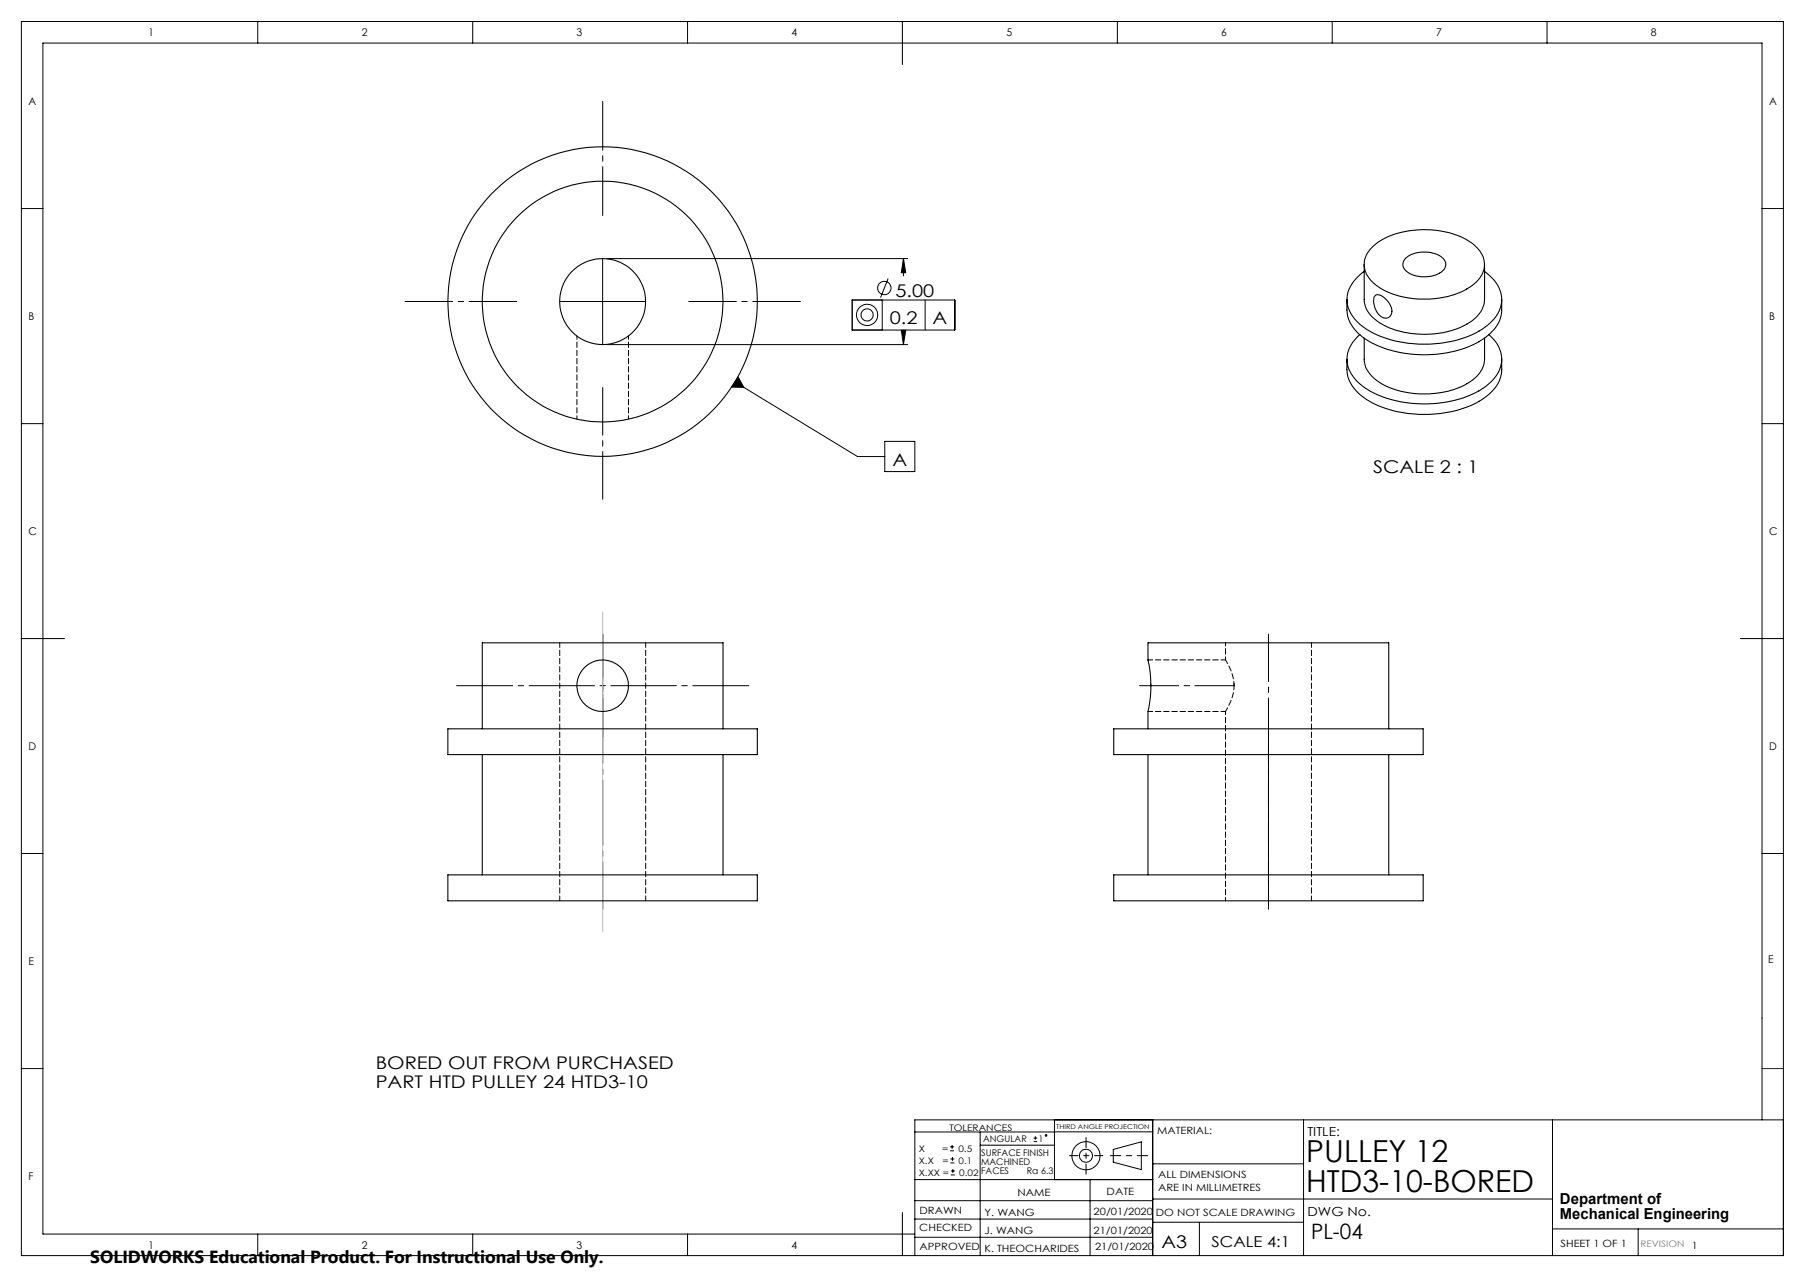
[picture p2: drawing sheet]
<svg xmlns="http://www.w3.org/2000/svg" width="420mm" height="297mm" viewBox="0 0 420 297" stroke-linecap="round" stroke-linejoin="round" font-family="sans-serif">
<g fill="none" stroke="#000" stroke-width=".23">
<path d="M5 5h410v287h-410zM60 5v5M110 5v5M160 5v5M210 5v10M260 5v5M310 5v5M360 5v5M5 48.5h5M410 48.5h5M130.2 70.1h20M140.2 60.1v20"/>
<path d="M141.2 60.1h70M198.3 69.8h23.8v7h-23.8zM205.3 69.8v7M206.7 64.8l-1.8 4.4M209.7 76.8h1l-.5 3.3zM210.2 60.1v4.1M210.2 76.8v3.3M210.2 60.1l.5 3.3h-1zM215.3 69.8v7M5 98.5h5M141.2 80.1h70M171 88.8l28.5 17.4h6.4"/>
<path d="M171.7 87.6l1.4 2.5-2.8-.1zM410 98.5h5M205.9 102.7h7v7h-7zM5 148.5h10M405 148.5h10M5 198.5h5M410 198.5h5M5 248.5h5M212.9 279.3h55.3M212.9 274.4h55.3M212.9 263.3h32.5M221.1 267.6h.9"/>
<path d="M221.1 266.7h.9M221.2 270.5h.9M221.2 269.6h.9M221.3 273.3h.9M221.3 272.3h.9M221.5 266.3v.9M221.6 269.1v.9M221.7 271.9v.9M228.1 263.3v28.7M228.1 266.3h17.3M240.5 265.5h.8M240.5 264.7h.8"/>
<path d="M240.9 264.3v.8M245.4 263.2h22.8M245.4 260.5v13.9M253.6 274.4v17.6M259 267.3l6.6-1.7v6.4l-6.6-1.7zM268.2 260.5v31.5M268.2 270.7h35.1M268.2 278.9h93M303.3 260.5v31.5M361.2 260.5v31.5M410 260.5v-250.5h-400v277h202.9M415 260.5h-202.1v31.5"/>
<path d="M60 287v5M110 287v5M160 287v5M210 282v10M212.9 287.8h55.3M212.9 283.5h55.3M268.2 284.3h35.1M279.1 284.3v7.7M361.2 285.8h53.8M381.2 285.8v6.2"/>
<circle cx="201.8" cy="73.3" r="2.47"/>
<circle cx="201.8" cy="73.2" r="1.4"/>
<circle cx="205.8" cy="67" r="1.55"/>
<circle cx="243.4" cy="264.1" r=".21"/>
<circle cx="252.7" cy="268.8" r="1.52"/>
<circle cx="252.7" cy="268.8" r="3.3"/>
</g>
<path d="M267.1 268.8h-8.8" fill="none" stroke="#000" stroke-width=".23" stroke-dasharray="15.2 1.3 1.3 1.3" stroke-dashoffset="12.8"/>
<path d="M252.7 264.6v8.5" fill="none" stroke="#000" stroke-width=".23" stroke-dasharray="15.2 1.3 1.3 1.3" stroke-dashoffset="12.9"/>
<path d="M248.9 268.8h7.7" fill="none" stroke="#000" stroke-width=".23" stroke-dasharray="15.2 1.3 1.3 1.3" stroke-dashoffset="13.3"/>
<path d="M410 248.5h5" fill="none" stroke="#00f" stroke-width=".23"/>
<path d="M140.2 171.5v-24" fill="none" stroke="#000" stroke-width=".23" stroke-dasharray="15.2 1.3 1.3 1.3" stroke-dashoffset="5.1"/>
<path d="M140.2 147.5v64M295.2 147.5v64" fill="none" stroke="#000" stroke-width=".23" stroke-dasharray="15.2 1.3 1.3 1.3" stroke-dashoffset="4.2"/>
<path d="M174.2 159.5h-68" fill="none" stroke="#000" stroke-width=".23" stroke-dasharray="15.2 1.3 1.3 1.3" stroke-dashoffset="2.2"/>
<path d="M140.2 50.1v-26.5" fill="none" stroke="#000" stroke-width=".23" stroke-dasharray="15.2 1.3 1.3 1.3" stroke-dashoffset="3.9"/>
<path d="M120.2 70.1h-26M160.2 70.1h26M140.2 90.1v26" fill="none" stroke="#000" stroke-width=".23" stroke-dasharray="15.2 1.3 1.3 1.3" stroke-dashoffset="4.1"/>
<path d="M295.2 205.5v-32" fill="none" stroke="#000" stroke-width=".23" stroke-dasharray="15.2 1.3 1.3 1.3" stroke-dashoffset="1.1"/>
<path d="M265.2 159.5h22" fill="none" stroke="#000" stroke-width=".23" stroke-dasharray="15.2 1.3 1.3 1.3" stroke-dashoffset="6.1"/>
<path d="M140.2 142.3v74.4" fill="none" stroke="#c0c0c0" stroke-width=".23"/>
<g fill="#000">
<path d="M171.7 87.6l1.4 2.5-2.8-.1z"/>
<path d="M210.2 60.1l.5 3.3h-1zM209.7 76.8h1l-.5 3.3z"/>
</g>
<g fill="none" stroke="#000" stroke-width=".25">
<path d="M319.4 57.3a18 18 0 0 1 12.7-3.9 16.4 16.4 0 0 1 11.9 4.6 5.4 5.4 0 0 1-1.2 8.2 20.3 20.3 0 0 1-15.4 3 13 13 0 0 1-9.3-5.2 5.2 5.2 0 0 1 1.3-6.7zM327.2 60a7.3 7.3 0 0 1 8.6 .1 2.07 2.07 0 0 1-.8 3.4 7.2 7.2 0 0 1-8.1-.7 1.9 1.9 0 0 1 .3-2.8zM313.4 69.7v2.4a8.8 8.8 0 0 0 4.7 7 28 28 0 0 0 22.7 1.9 13 13 0 0 0 8.2-6.7l.4-1.5v-3.1M316.4 77.8a6.9 6.9 0 0 0-2.4 8.5 13.3 13.3 0 0 0 8.1 6.1 28.5 28.5 0 0 0 22-1.5 9.2 9.2 0 0 0 5.3-7.1 7.5 7.5 0 0 0-2.9-6M317.4 61.5v8.2a7.4 7.4 0 0 0 4.8 6 21.8 21.8 0 0 0 19.6-.6 6.7 6.7 0 0 0 3.6-5.4v-8.2M317.4 63.1a7.7 7.7 0 0 0-3.7 8.3 11.7 11.7 0 0 0 6.9 6.6 28.4 28.4 0 0 0 23.5-1 9.1 9.1 0 0 0 5.3-7.1 8 8 0 0 0-4-6.8M317.4 78.6v4.9a7.1 7.1 0 0 0 4.3 5.9 22 22 0 0 0 19.6-.2 7 7 0 0 0 4.1-5.7v-4.9M320.1 68.6a3.3 3.3 0 0 1 3.2 2.1 2 2 0 0 1-.8 3.3 3.3 3.3 0 0 1-2.7-3.1l-.1-1.6zM313.4 83.5v2.5a8.8 8.8 0 0 0 4.7 7 28.2 28.2 0 0 0 22.7 1.9 13.6 13.6 0 0 0 8-6.2l.6-2v-3.2M267.1 153.5v-4h56v20M267.2 153.5a28.6 28.6 0 0 1 0 12M104.2 169.5h72v6h-72z"/>
<path d="M112.2 169.5v-20h56v20M112.2 175.5v28M168.2 175.5v28M259.2 169.5h72v6h-72zM267.1 165.5v4M267.1 175.5v28M323.1 175.5v28M104.2 203.5h72v6h-72zM259.2 203.5h72v6h-72z"/>
<circle cx="140.2" cy="70.1" r="10"/>
<circle cx="140.2" cy="70.1" r="36"/>
<circle cx="140.2" cy="70.1" r="28"/>
<circle cx="140.2" cy="159.5" r="6"/>
</g>
<path d="M130.2 149.5v60M285.2 153.5h-18M267.2 165.5h18M150.2 209.5v-60M305.2 209.5v-60" fill="none" stroke="#000" stroke-width=".23" stroke-dasharray="1.3 .6" stroke-dashoffset=".2"/>
<path d="M134.2 78.1v19.4M146.2 97.5v-19.4M285.2 149.5v4M285.2 165.5v44" fill="none" stroke="#000" stroke-width=".23" stroke-dasharray="1.3 .6" stroke-dashoffset=".5"/>
<path d="M267.8 159.1v.5M287.2 159.5l-.1-.6" fill="none" stroke="#000" stroke-width=".23" stroke-dasharray="1.3 .6"/>
<path d="M285.2 153.5a12.4 12.4 0 0 1 2 6M287.2 159.5a12.6 12.6 0 0 1-2 6" fill="none" stroke="#000" stroke-width=".23" stroke-dasharray="1.3 .6" stroke-dashoffset=".3"/>
<g font-size="7.1">
<text x="304" y="270.2">PULLEY 12</text>
<text x="304" y="277.2">HTD3-10-BORED</text>
</g>
<text font-size="4.9" x="305.1" y="288.2">PL-04</text>
<g font-size="4.1">
<text x="208.4" y="69.1">5.00</text>
<text x="207.1" y="75.4">0.2</text>
<text x="217" y="75.4">A</text>
<text x="207.7" y="108.4">A</text>
<text x="319.5" y="110">SCALE 2 : 1</text>
<text x="87.4" y="248.5">BORED OUT FROM PURCHASED</text>
<text x="87.4" y="253.1">PART HTD PULLEY 24 HTD3-10</text>
<text x="21" y="293.7">SOLIDWORKS Educational Product. For Instructional Use Only.</text>
<text x="270.2" y="290.1">A3</text>
</g>
<g font-size="3.5">
<text x="363" y="279.9">Department of</text>
<text x="363" y="283.4">Mechanical Engineering</text>
<text x="281.9" y="290">SCALE 4:1</text>
</g>
<g font-size="2.9">
<text x="304.2" y="264.3">TITLE:</text>
<text x="304.2" y="282.8">DWG No.</text>
</g>
<g font-size="2.5">
<text x="34.6" y="8.4">1</text>
<text x="84.2" y="8.4">2</text>
<text x="134.2" y="8.4">3</text>
<text x="184.2" y="8.4">4</text>
<text x="234.2" y="8.4">5</text>
<text x="284.2" y="8.4">6</text>
<text x="334.2" y="8.4">7</text>
<text x="384.2" y="8.4">8</text>
<text x="6.7" y="24.4">A</text>
<text x="411.7" y="24.4">A</text>
<text x="6.7" y="74.4">B</text>
<text x="411.7" y="74.4">B</text>
<text x="6.7" y="124.4">C</text>
<text x="411.7" y="124.4">C</text>
<text x="6.7" y="174.4">D</text>
<text x="411.7" y="174.4">D</text>
<text x="6.7" y="224.4">E</text>
<text x="411.4" y="224">E</text>
<text x="6.7" y="274.4">F</text>
<text x="34.6" y="290.4">1</text>
<text x="84.2" y="290.4">2</text>
<text x="134.2" y="290.4">3</text>
<text x="184.2" y="290.4">4</text>
</g>
<g font-size="2.3">
<text x="269.3" y="263.8">MATERIAL:</text>
<text x="269.5" y="273.9">ALL DIMENSIONS</text>
<text x="236.8" y="278.1">NAME</text>
<text x="257.5" y="277.8">DATE</text>
<text x="269.5" y="276.9">ARE IN MILLIMETRES</text>
<text x="213.9" y="286.4">CHECKED</text>
<text x="214" y="282.3">DRAWN</text>
<text x="229.1" y="287">J. WANG</text>
<text x="229.1" y="282.8">Y. WANG</text>
<text x="254.5" y="282.7">20/01/2020</text>
<text x="254.5" y="286.9">21/01/2020</text>
<text x="269" y="282.7">DO NOT SCALE DRAWING</text>
<text x="214" y="290.7">APPROVED</text>
<text x="229.1" y="291.1">K. THEOCHARIDES</text>
<text x="254.8" y="290.8">21/01/2020</text>
<text x="363.1" y="290">SHEET 1 OF 1</text>
<text x="393.7" y="290.5">1</text>
</g>
<g font-size="2.1">
<text x="220.9" y="263.1">TOLERANCES</text>
<text x="213.8" y="267.9">X</text>
<text x="219.2" y="267.9">=</text>
<text x="223" y="267.9">0.5</text>
<text x="228.3" y="268.8">SURFACE FINISH</text>
<text x="228.8" y="265.6">ANGULAR</text>
<text x="241.6" y="265.6">1</text>
<text x="213.8" y="270.7">X.X</text>
<text x="213.8" y="273.5">X.XX =</text>
<text x="219.3" y="270.7">=</text>
<text x="223.1" y="270.7">0.1</text>
<text x="223.2" y="273.5">0.02</text>
<text x="228.3" y="270.9">MACHINED</text>
<text x="228.3" y="273">FACES</text>
<text x="238.9" y="273">Ra 6.3</text>
</g>
<text font-size="2.1" fill="#808080" x="381.7" y="290.1">REVISION</text>
<text font-size="1.5" x="245.8" y="262.7">THIRD ANGLE PROJECTION</text>
</svg>
